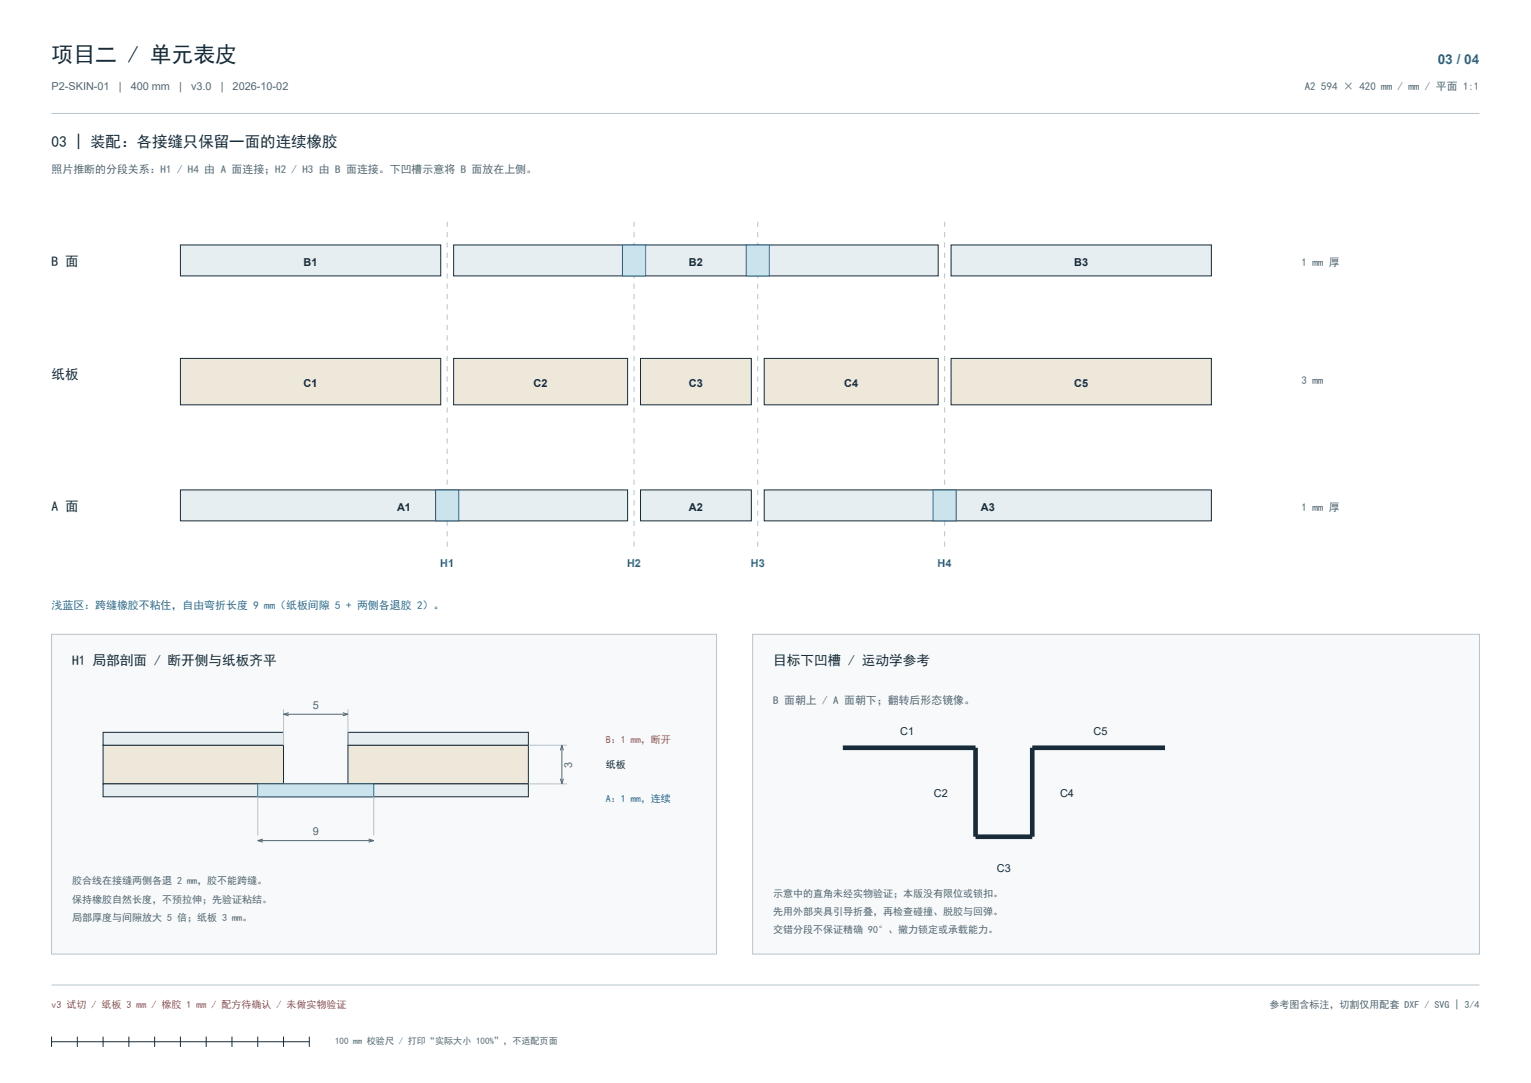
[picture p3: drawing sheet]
<svg xmlns="http://www.w3.org/2000/svg" width="594mm" height="420mm" viewBox="0 0 594 420" stroke-linecap="round" stroke-linejoin="round" font-family="sans-serif">
<path d="M20 44h554" fill="none" stroke="#b7c4cb" stroke-width=".39"/>
<path d="M173.5 86v128M246 86v128M294 86v128M366.5 86v128" fill="none" stroke="#b7c4cb" stroke-width=".39" stroke-dasharray="2 2" stroke-linecap="butt"/>
<g fill="#e7eef2" stroke="#172b38" stroke-width=".39">
<path d="M70 95h101v12h-101z" fill-rule="evenodd"/>
<path d="M176 95h188v12h-188z" fill-rule="evenodd"/>
<path d="M369 95h101v12h-101z" fill-rule="evenodd"/>
</g>
<g fill="#eee8da" stroke="#172b38" stroke-width=".39">
<path d="M70 139h101v18h-101z" fill-rule="evenodd"/>
<path d="M176 139h67.5v18h-67.5z" fill-rule="evenodd"/>
<path d="M248.5 139h43v18h-43z" fill-rule="evenodd"/>
<path d="M296.5 139h67.5v18h-67.5z" fill-rule="evenodd"/>
<path d="M369 139h101v18h-101z" fill-rule="evenodd"/>
</g>
<g fill="#e7eef2" stroke="#172b38" stroke-width=".39">
<path d="M70 190h173.5v12h-173.5z" fill-rule="evenodd"/>
<path d="M248.5 190h43v12h-43z" fill-rule="evenodd"/>
<path d="M296.5 190h173.5v12h-173.5z" fill-rule="evenodd"/>
</g>
<g fill="#cbe3ec" stroke="#226d93" stroke-width=".39">
<path d="M169 190h9v12h-9z" fill-rule="evenodd"/>
<path d="M241.5 95h9v12h-9z" fill-rule="evenodd"/>
<path d="M289.5 95h9v12h-9z" fill-rule="evenodd"/>
<path d="M362 190h9v12h-9z" fill-rule="evenodd"/>
</g>
<g fill="#f7f9fa" stroke="#b7c4cb" stroke-width=".39">
<path d="M20 246h258v124h-258z" fill-rule="evenodd"/>
<path d="M292 246h282v124h-282z" fill-rule="evenodd"/>
</g>
<g fill="#eee8da" stroke="#172b38" stroke-width=".39">
<path d="M40 289h70v15h-70z" fill-rule="evenodd"/>
<path d="M135 289h70v15h-70z" fill-rule="evenodd"/>
</g>
<g fill="#e7eef2" stroke="#172b38" stroke-width=".39">
<path d="M40 284h70v5h-70z" fill-rule="evenodd"/>
<path d="M135 284h70v5h-70z" fill-rule="evenodd"/>
<path d="M40 304h165v5h-165z" fill-rule="evenodd"/>
</g>
<path d="M100 304h45v5h-45z" fill-rule="evenodd" fill="#cbe3ec" stroke="#226d93" stroke-width=".39"/>
<path d="M110 275v14M135 275v14M205 289h15M100 309v15M145 309v15M205 304h15M20 382h554" fill="none" stroke="#b7c4cb" stroke-width=".39"/>
<g fill="none" stroke="#516773" stroke-width=".39">
<path d="M110 277h25M110 277l2 .6M112 276.4l-2 .6M133 276.4l2 .6M135 277l-2 .6M218 289v15M218 289l-.6 2M218 289l.6 2M217.4 302l.6 2M218.6 302l-.6 2M100 326h45M100 326l2 .6"/>
<path d="M102 325.4l-2 .6M143 325.4l2 .6M145 326l-2 .6"/>
</g>
<path d="M327 290h51.5v34.5h22v-34.5h51.5" fill="none" stroke="#172b38" stroke-width="1.8" stroke-linecap="butt"/>
<path d="M20 404h100M20 402v4M30 402v4M40 402v4M50 402v4M60 402v4M70 402v4M80 402v4M90 402v4M100 402v4M110 402v4M120 402v4" fill="none" stroke="#172b38" stroke-width=".39"/>
<text font-size="8.5" fill="#172b38" x="20" y="24">项目二 / 单元表皮</text>
<text font-size="6" fill="#172b38" x="20" y="57">03 | 装配：各接缝只保留一面的连续橡胶</text>
<text font-size="5.3" fill="#226d93" x="557.8" y="25">03 / 04</text>
<g font-size="5.3" fill="#172b38">
<text x="20" y="103">B 面</text>
<text x="20" y="147">纸板</text>
<text x="20" y="198">A 面</text>
<text x="28" y="258">H1 局部剖面 / 断开侧与纸板齐平</text>
<text x="300" y="258">目标下凹槽 / 运动学参考</text>
</g>
<g font-size="4.2" fill="#516773">
<text x="20" y="35">P2-SKIN-01</text>
<text x="46.1" y="35">|</text>
<text x="50.7" y="35">400 mm</text>
<text x="69.5" y="35">|</text>
<text x="74.1" y="35">v3.0</text>
<text x="85.6" y="35">|</text>
<text x="90.2" y="35">2026-10-02</text>
<text x="506.3" y="35">A2 594 × 420 mm / mm / 平面 1:1</text>
<text x="20" y="67">照片推断的分段关系：H1 / H4 由 A 面连接；H2 / H3 由 B 面连接。下凹槽示意将 B 面放在上侧。</text>
<text x="505" y="103">1 mm 厚</text>
<text x="505" y="149">3 mm</text>
<text x="505" y="198">1 mm 厚</text>
<text x="121.3" y="275">5</text>
<text x="300" y="273">B 面朝上 / A 面朝下；翻转后形态镜像。</text>
<text x="222" y="297.7" transform="rotate(-90 222 297.7)">3</text>
<text x="121.3" y="324">9</text>
</g>
<g font-size="4.2" fill="#172b38">
<text x="117.8" y="103">B1</text>
<text x="267.3" y="103">B2</text>
<text x="416.8" y="103">B3</text>
<text x="117.8" y="150">C1</text>
<text x="207" y="150">C2</text>
<text x="267.3" y="150">C3</text>
<text x="327.5" y="150">C4</text>
<text x="416.8" y="150">C5</text>
<text x="154" y="198">A1</text>
<text x="267.3" y="198">A2</text>
<text x="380.5" y="198">A3</text>
<text x="349.3" y="285">C1</text>
<text x="424.3" y="285">C5</text>
<text x="362.3" y="309">C2</text>
<text x="411.3" y="309">C4</text>
<text x="386.8" y="338">C3</text>
</g>
<g font-size="4.2" fill="#226d93">
<text x="170.8" y="220">H1</text>
<text x="243.3" y="220">H2</text>
<text x="291.3" y="220">H3</text>
<text x="363.8" y="220">H4</text>
<text x="20" y="236">浅蓝区：跨缝橡胶不粘住，自由弯折长度 9 mm（纸板间隙 5 + 两侧各退胶 2）。</text>
</g>
<g font-size="3.9" fill="#c53d3d">
<text x="235" y="288">B：1 mm，断开</text>
<text x="20" y="391">v3 试切 / 纸板 3 mm / 橡胶 1 mm / 配方待确认 / 未做实物验证</text>
</g>
<text font-size="3.9" fill="#172b38" x="235" y="298">纸板</text>
<text font-size="3.9" fill="#226d93" x="235" y="311">A：1 mm，连续</text>
<g font-size="3.9" fill="#516773">
<text x="28" y="343">胶合线在接缝两侧各退 2 mm，胶不能跨缝。</text>
<text x="300" y="348">示意中的直角未经实物验证；本版没有限位或锁扣。</text>
<text x="28" y="350">保持橡胶自然长度，不预拉伸；先验证粘结。</text>
<text x="28" y="357">局部厚度与间隙放大 5 倍；纸板 3 mm。</text>
<text x="300" y="355">先用外部夹具引导折叠，再检查碰撞、脱胶与回弹。</text>
<text x="300" y="362">交错分段不保证精确 90°、撤力锁定或承载能力。</text>
<text x="492.5" y="391">参考图含标注，切割仅用配套 DXF / SVG | 3/4</text>
</g>
<text font-size="3.5" fill="#516773" x="130" y="405">100 mm 校验尺 / 打印“实际大小 100%”，不适配页面</text>
</svg>
